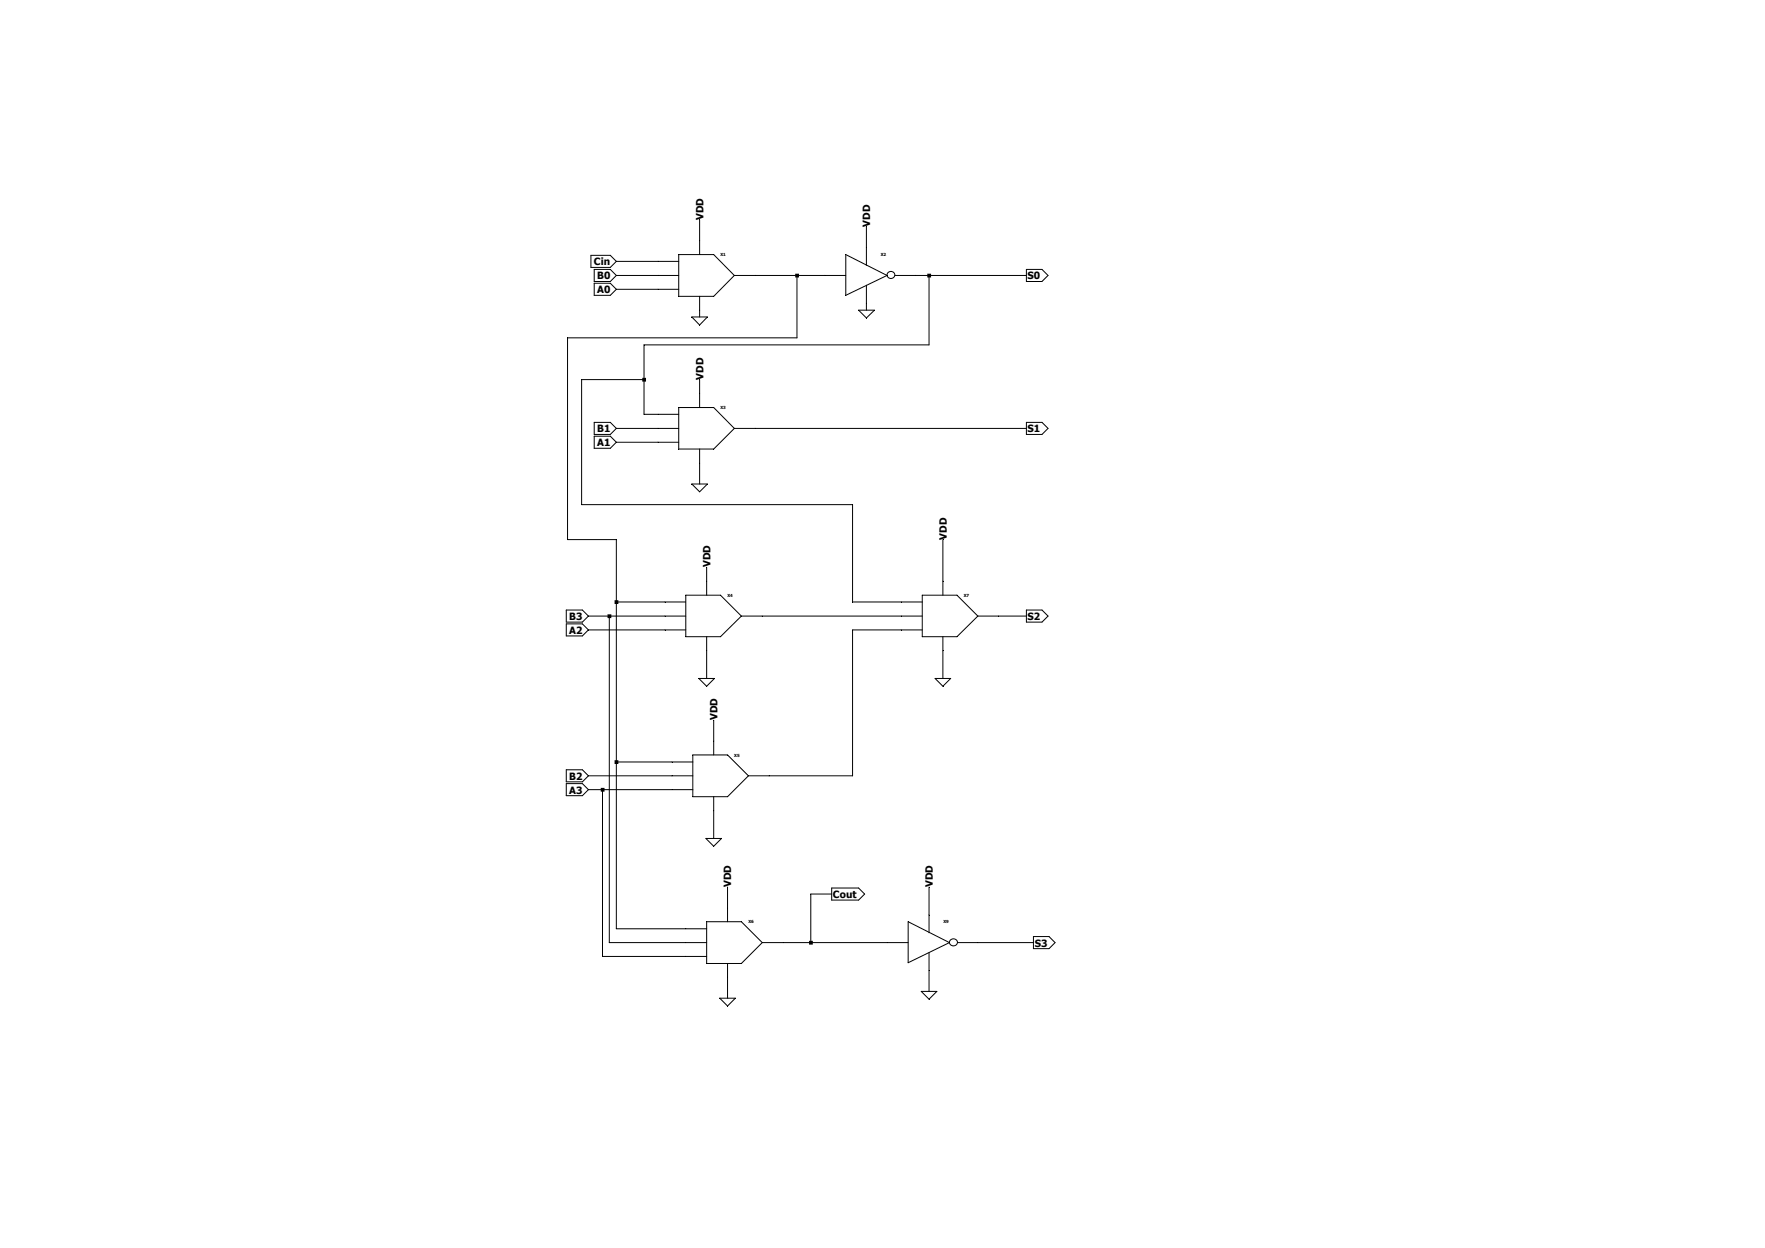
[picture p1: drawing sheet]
<svg xmlns="http://www.w3.org/2000/svg" width="297mm" height="210mm" viewBox="0 0 297 210" stroke-linecap="round" stroke-linejoin="round" font-family="sans-serif">
<g fill="none" stroke="#000" stroke-width=".17">
<path d="M117.7 37v5.8M145.8 38.1v6.6M99.4 43h3.3l1 1-1 1h-3.3zM100 45.3h2.7l1 1.1-1 1h-2.7zM100 47.7h2.7l1 1-1 1h-2.7zM103.7 44h10.5M103.7 46.4h10.5M103.7 48.7h10.5M114.2 42.8h5.9l3.5 3.6-3.5 3.5h-5.9zM116.4 53.3h2.6l-1.3 1.4zM117.7 49.9v3.4M123.6 46.4h18.7"/>
<path d="M134.1 46.4v10.5h-38.6v33.9h8.2v65.5h15.2M142.3 42.8l7 3.6-7 3.3zM144.5 52.2h2.7l-1.4 1.3zM145.8 48v4.2M150.6 46.4h22.1M156.3 46.4v11.6h-47.9v11.7h5.8M172.7 45.3h2.6l1.1 1.1-1.1 1h-2.6zM100 71.1h2.7l1 1-1 1h-2.7zM100 73.4h2.7l1 1-1 1h-2.7zM103.7 72.1h10.5M103.7 74.4h10.5M108.4 63.9h-10.5v21h45.6v16.4h11.7"/>
<path d="M114.2 68.6h5.9l3.5 3.5-3.5 3.5h-5.9zM117.7 63.9v4.7M117.7 75.6v5.8M123.6 72.1h49.1M172.7 71.1h2.6l1.1 1-1.1 1h-2.6zM116.4 81.4h2.6l-1.3 1.4zM118.9 95.5v4.7M158.7 90.8v9.4M95.3 102.7h2.7l1 1-1 1h-2.7zM95.3 105h2.7l1 1-1 1h-2.7zM99 103.7h16.4M99 106h16.4"/>
<path d="M102.5 103.7v54.9h16.4M103.7 101.3h11.7M115.4 100.2h5.8l3.6 3.5-3.6 3.4h-5.8zM117.6 114.2h2.6l-1.3 1.3zM118.9 107.1v7.1M124.8 103.7h30.4M155.2 100.2h5.8l3.5 3.5-3.5 3.4h-5.8zM155.2 106h-11.7v24.6h-17.6M157.4 114.2h2.6l-1.3 1.3zM158.7 107.1v7.1M164.5 103.7h8.2M172.7 102.7h2.6l1.1 1-1.1 1h-2.6z"/>
<path d="M95.3 129.5h2.7l1 1.1-1 1h-2.7zM95.3 131.9h2.7l1 1-1 1h-2.7zM99 130.6h17.6M99 132.9h17.6M101.4 132.9v28.1h17.5M103.7 128.2h12.9M116.6 127h5.8l3.5 3.6-3.5 3.5h-5.8zM120.1 121.2v5.8M120.1 134.1v7M118.8 141.1h2.6l-1.3 1.3zM118.9 155.1h5.9l3.5 3.5-3.5 3.5h-5.9zM122.4 149.3v5.8"/>
<path d="M128.3 158.6h24.5M140 149.4h4.5l1 1.1-1 1h-4.5zM140 150.5h-3.6v8.1M152.8 155.1l7 3.5-7 3.4zM156.3 149.3v7.7M161.2 158.6h12.7M173.9 157.6h2.6l1 1-1 1h-2.6zM121.1 168h2.6l-1.3 1.3zM122.4 162.1v5.9M155 166.8h2.6l-1.3 1.3zM156.3 160.3v6.5"/>
<circle cx="149.9" cy="46.3" r=".63"/>
<circle cx="160.5" cy="158.6" r=".65"/>
</g>
<path d="M101.1 132.6h.6v.6h-.6zM102.2 103.4h.7v.6h-.7zM103.4 101h.7v.6h-.7zM103.4 127.9h.7v.7h-.7zM108.1 63.6h.6v.6h-.6zM133.8 46.1h.7v.6h-.7zM136.1 158.3h.7v.7h-.7zM156 46.1h.7v.6h-.7z" fill-rule="evenodd" fill="#000"/>
<g font-size="1.7">
<text x="118.4" y="37" transform="rotate(-90 118.4 37)">VDD</text>
<text x="146.4" y="38.1" transform="rotate(-90 146.4 38.1)">VDD</text>
<text x="99.9" y="44.7">Cin</text>
<text x="100.5" y="47">B0</text>
<text x="172.9" y="47">S0</text>
<text x="100.5" y="49.4">A0</text>
<text x="118.4" y="63.9" transform="rotate(-90 118.4 63.9)">VDD</text>
<text x="100.5" y="72.8">B1</text>
<text x="100.5" y="75.1">A1</text>
<text x="172.9" y="72.8">S1</text>
<text x="119.6" y="95.5" transform="rotate(-90 119.6 95.5)">VDD</text>
<text x="159.3" y="90.8" transform="rotate(-90 159.3 90.8)">VDD</text>
<text x="95.8" y="104.4">B3</text>
<text x="95.8" y="106.7">A2</text>
<text x="172.9" y="104.4">S2</text>
<text x="120.7" y="121.2" transform="rotate(-90 120.7 121.2)">VDD</text>
<text x="95.8" y="131.2">B2</text>
<text x="95.8" y="133.6">A3</text>
<text x="123.1" y="149.3" transform="rotate(-90 123.1 149.3)">VDD</text>
<text x="157" y="149.3" transform="rotate(-90 157 149.3)">VDD</text>
<text x="140.2" y="151.1">Cout</text>
<text x="174.1" y="159.3">S3</text>
</g>
<g font-size=".7">
<text x="121.2" y="43.1">X1</text>
<text x="148.2" y="43.1">X2</text>
<text x="121.2" y="68.9">X3</text>
<text x="122.4" y="100.5">X4</text>
<text x="162.2" y="100.5">X7</text>
<text x="123.6" y="127.3">X5</text>
<text x="125.9" y="155.4">X6</text>
<text x="158.7" y="155.4">X9</text>
</g>
</svg>
